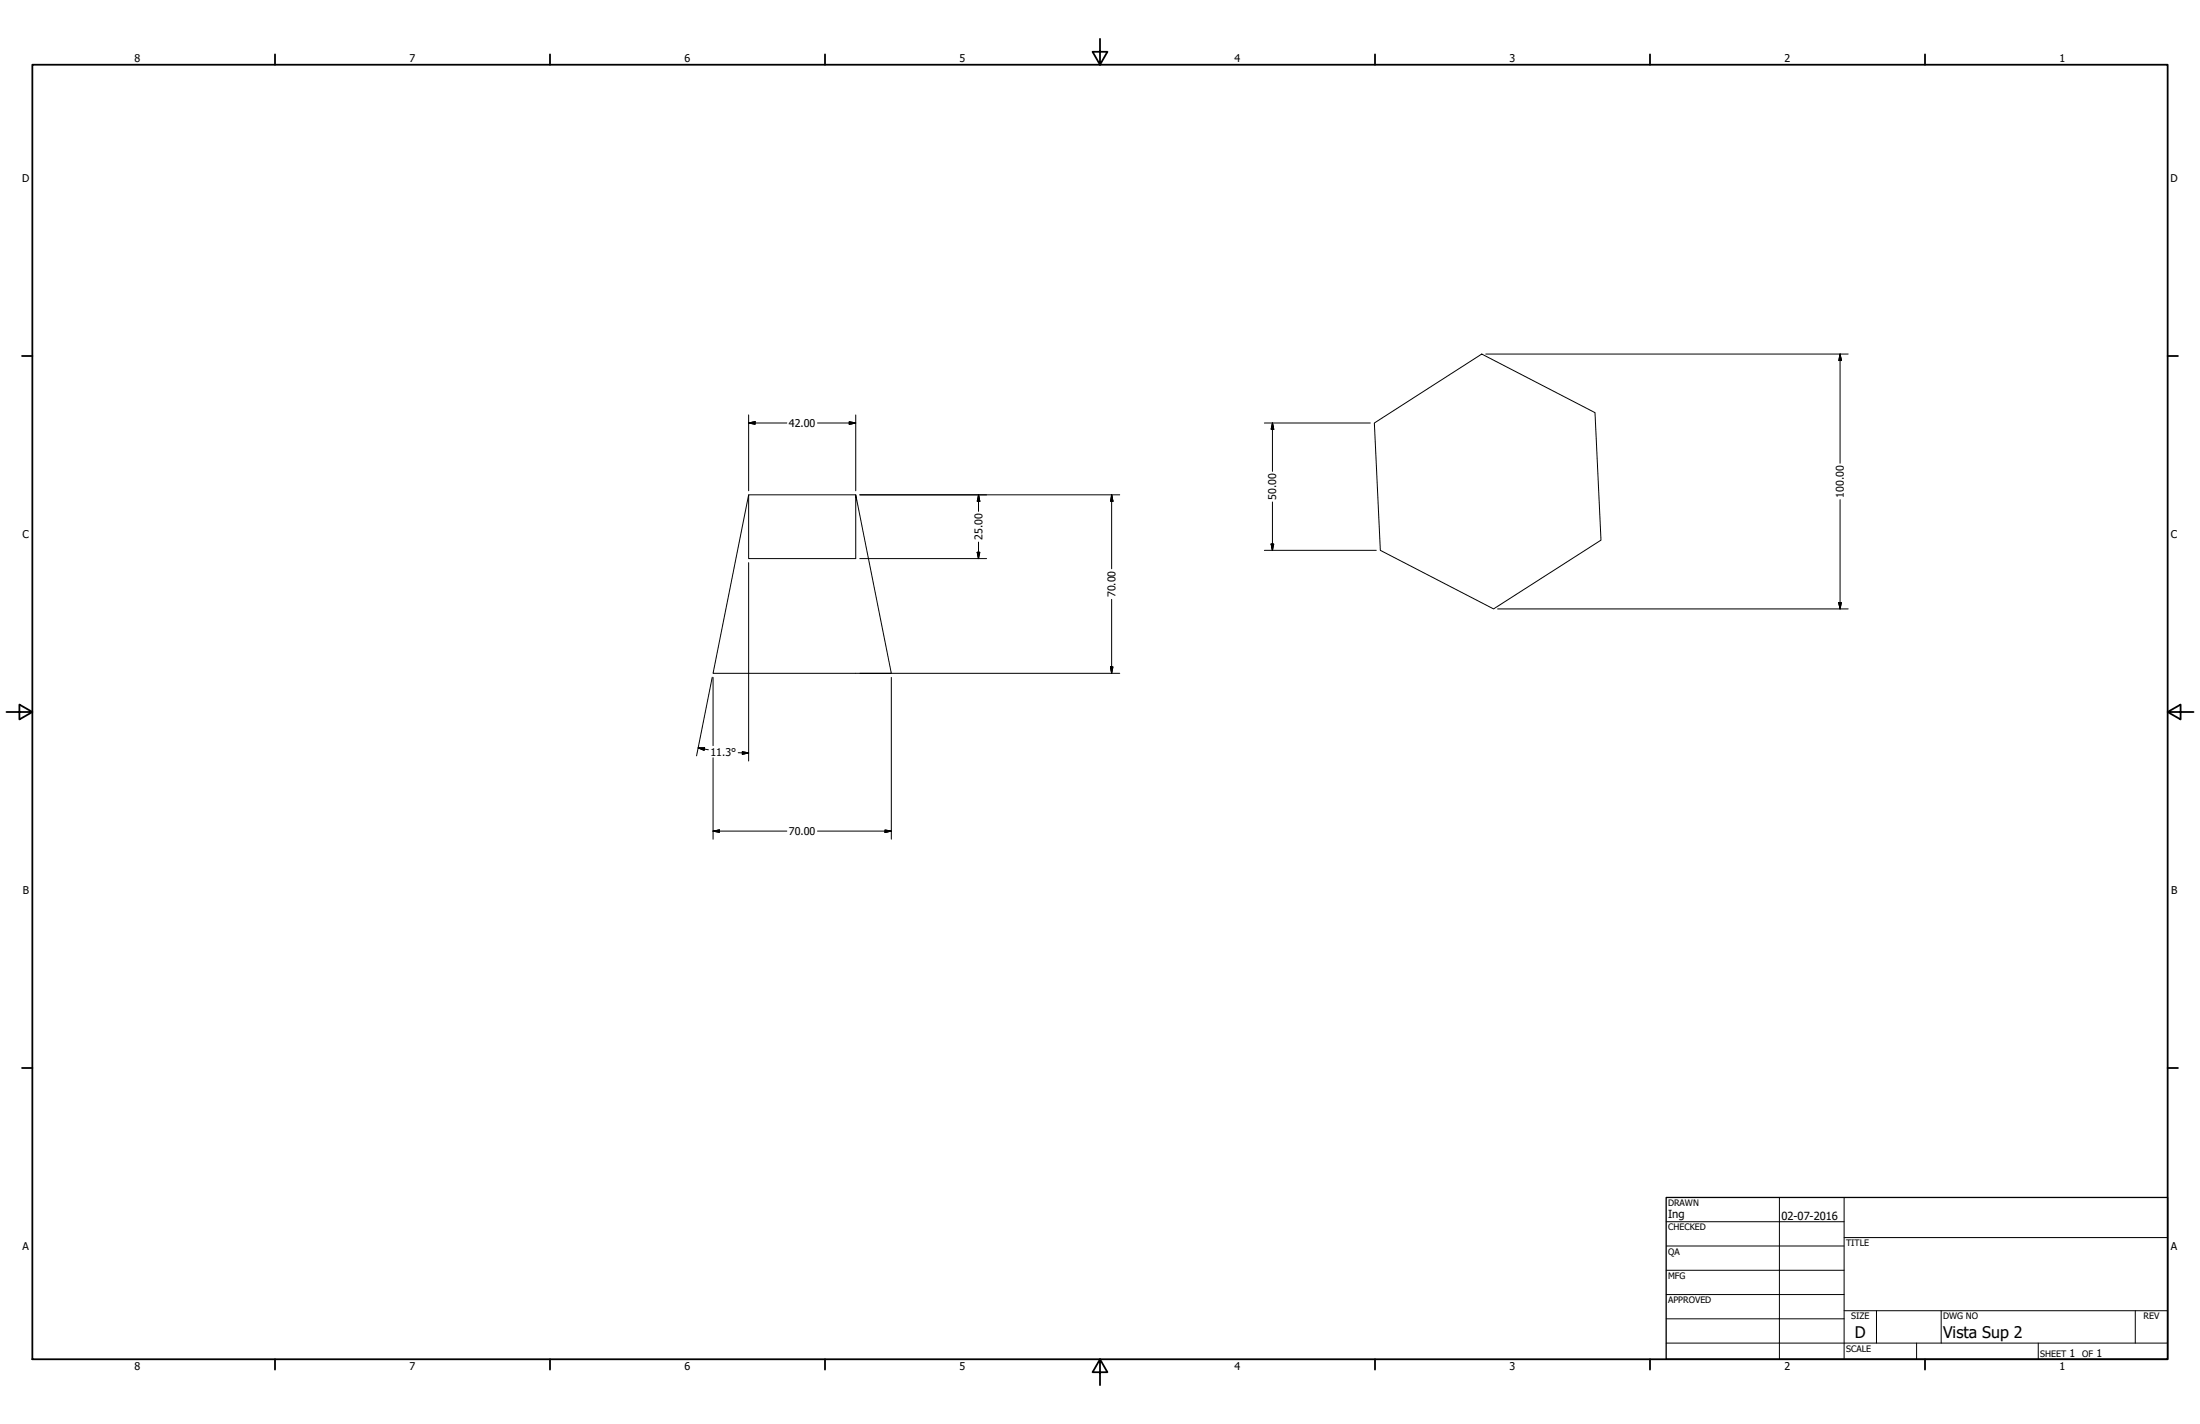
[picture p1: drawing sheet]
<svg xmlns="http://www.w3.org/2000/svg" width="864mm" height="559mm" viewBox="0 0 864 559" stroke-linecap="round" stroke-linejoin="round" font-family="sans-serif">
<!-- layer: Border (ANSI) -->
<g fill="none" stroke="#000" stroke-width=".7">
<path d="M431.8 15.2v10.2l-2.9-5.1h5.8l-2.9 5.1M12.7 25.4h838.2v508h-838.2zM107.9 21.3v4.1M215.9 21.3v4.1M323.8 21.3v4.1M539.8 21.3v4.1M647.7 21.3v4.1M755.6 21.3v4.1M8.6 139.7h4.1M850.9 139.7h4.1M2.5 279.4h10.2l-5.1-2.9v5.8l5.1-2.9M850.9 279.4l5.1 2.9v-5.8l-5.1 2.9h10.2"/>
<path d="M8.6 419.1h4.1M850.9 419.1h4.1M107.9 533.4v4.1M215.9 533.4v4.1M323.8 533.4v4.1M431.8 533.4l2.9 5.1h-5.8l2.9-5.1v10.2M539.8 533.4v4.1M647.7 533.4v4.1M755.6 533.4v4.1"/>
</g>
<!-- layer: Title (ANSI) -->
<g fill="none" stroke="#000" stroke-width=".39">
<path d="M654 479.4h69.9M698.5 469.9v63.5M723.9 469.9v63.5M654 488.9h69.9M654 498.5h69.9M723.9 485.6h127M654 508h69.9M654 517.5h69.9M723.9 514.3h127M736.6 514.3v12.7M762 514.3v12.7M838.2 514.3v12.7"/>
<path d="M654 527h196.9M752.3 527v6.4M800.1 527v6.4"/>
</g>
<path d="M654 469.9h196.9v63.5h-196.9z" fill="none" stroke="#000" stroke-width=".51"/>
<!-- layer: Sketch Geometry (ANSI) -->
<path d="M539.5 166l42.2-27.1 44.4 23 2.4 50.1-42.2 27-44.5-23zM293.9 194.2v25h42v-25l14 70h-70l14-70h42" fill="none" stroke="#000" stroke-width=".39"/>
<!-- layer: Dimension (ANSI) -->
<g fill="none" stroke="#000" stroke-width=".39">
<path d="M583.2 138.9h142.3M722.3 138.9l.5 2.6h-1zM722.3 138.9v42.9M293.9 166l2.5-.5v1zM293.9 166h15M293.9 162.8v29.8M320.9 166h15M333.4 165.5l2.5 .5-2.5 .5zM335.9 162.8v29.8M496.3 166h41.6M499.5 166l.5 2.5h-1zM499.5 166v19"/>
<path d="M337.5 194.2h102M384.1 194.2l.5 2.5h-1zM384.1 194.2v6.5M436.4 194.2l.5 2.5h-1zM436.4 194.2v29M499.5 197v19M722.3 196.1v42.9M337.5 219.2h49.8M383.6 216.7h1l-.5 2.5zM384.1 212.7v6.5M496.3 216h44M499 213.5h1l-.5 2.5z"/>
<path d="M293.9 220.8v77.8M436.4 235.2v29M587.9 239h137.6M721.8 236.5h1l-.5 2.5zM279.6 265.7l-6.2 30.9M279.9 265.8v26.8M337.5 264.2h102M349.9 265.8v63.5M435.9 261.7h1l-.5 2.5zM274.1 293.5h2.5l-.2 .9zM274.1 293.5l4 .7M279.9 297.4v31.9"/>
<path d="M289.8 295.4h1.6M291.4 295l2.5 .5-2.5 .5zM291.4 295.5h2.5M279.9 326.1l2.5-.4v.9zM279.9 326.1h29M320.9 326.1h29M347.4 325.7l2.5 .4-2.5 .5z"/>
</g>
<g fill="#000" stroke="#000" stroke-width=".39">
<path d="M722.3 138.9l.5 2.6zM722.3 138.9l.5 2.6h-1zM293.9 166l2.5-.5zM293.9 166l2.5-.5v1zM333.4 166.5l2.5-.5zM333.4 165.5l2.5 .5-2.5 .5zM499.5 166l.5 2.5zM499.5 166l.5 2.5h-1zM384.1 194.2l.5 2.5zM384.1 194.2l.5 2.5h-1zM436.4 194.2l.5 2.5zM436.4 194.2l.5 2.5h-1z"/>
<path d="M383.6 216.7l.5 2.5zM383.6 216.7h1l-.5 2.5zM499 213.5l.5 2.5zM499 213.5h1l-.5 2.5zM721.8 236.5l.5 2.5zM721.8 236.5h1l-.5 2.5zM435.9 261.7l.5 2.5zM435.9 261.7h1l-.5 2.5zM274.1 293.5h2.5zM274.1 293.5h2.5l-.2 .9zM291.4 296l2.5-.5zM291.4 295l2.5 .5-2.5 .5z"/>
<path d="M279.9 326.1l2.5-.4zM279.9 326.1l2.5-.4v.9zM347.4 326.6l2.5-.5zM347.4 325.7l2.5 .4-2.5 .5z"/>
</g>
<g font-size="6.3">
<text x="728.1" y="524.9">D</text>
<text x="762.8" y="525">Vista Sup 2</text>
</g>
<g font-size="4.4">
<text x="654.8" y="477.8">Ing</text>
<text x="699.3" y="478.6">02-07-2016</text>
</g>
<g font-size="4.2">
<text x="52.8" y="24.4">8</text>
<text x="160.8" y="24.4">7</text>
<text x="268.7" y="24.4">6</text>
<text x="376.7" y="24.4">5</text>
<text x="484.6" y="24.4">4</text>
<text x="592.6" y="24.4">3</text>
<text x="700.5" y="24.4">2</text>
<text x="808.5" y="24.4">1</text>
<text x="8.8" y="71.4">D</text>
<text x="852" y="71.4">D</text>
<text x="309.7" y="167.5">42.00</text>
<text x="501" y="196.2" transform="rotate(-90 501 196.2)">50.00</text>
<text x="723.8" y="195.3" transform="rotate(-90 723.8 195.3)">100.00</text>
<text x="8.9" y="211.1">C</text>
<text x="385.6" y="211.9" transform="rotate(-90 385.6 211.9)">25.00</text>
<text x="852.2" y="211.1">C</text>
<text x="437.9" y="234.4" transform="rotate(-90 437.9 234.4)">70.00</text>
<text x="278.9" y="296.5">11.3°</text>
<text x="309.7" y="327.7">70.00</text>
<text x="9" y="350.8">B</text>
<text x="852.2" y="350.8">B</text>
<text x="8.9" y="490.5">A</text>
<text x="852.2" y="490.5">A</text>
<text x="812.4" y="532.6">1</text>
<text x="823" y="532.6">1</text>
<text x="52.8" y="537.5">8</text>
<text x="160.8" y="537.5">7</text>
<text x="268.7" y="537.5">6</text>
<text x="376.7" y="537.5">5</text>
<text x="484.6" y="537.5">4</text>
<text x="592.6" y="537.5">3</text>
<text x="700.5" y="537.5">2</text>
<text x="808.5" y="537.5">1</text>
</g>
<g font-size="3.5">
<text x="654.8" y="473.2">DRAWN</text>
<text x="654.8" y="482.8">CHECKED</text>
<text x="724.7" y="488.9">TITLE</text>
<text x="654.8" y="492.3">QA</text>
<text x="654.8" y="501.8">MFG</text>
<text x="654.8" y="511.4">APPROVED</text>
<text x="726.7" y="517.7">SIZE</text>
<text x="762.8" y="517.7">DWG NO</text>
<text x="841.4" y="517.7">REV</text>
<text x="724.7" y="530.4">SCALE</text>
<text x="800.9" y="532.6">SHEET</text>
<text x="817.4" y="532.6">OF</text>
</g>
</svg>
